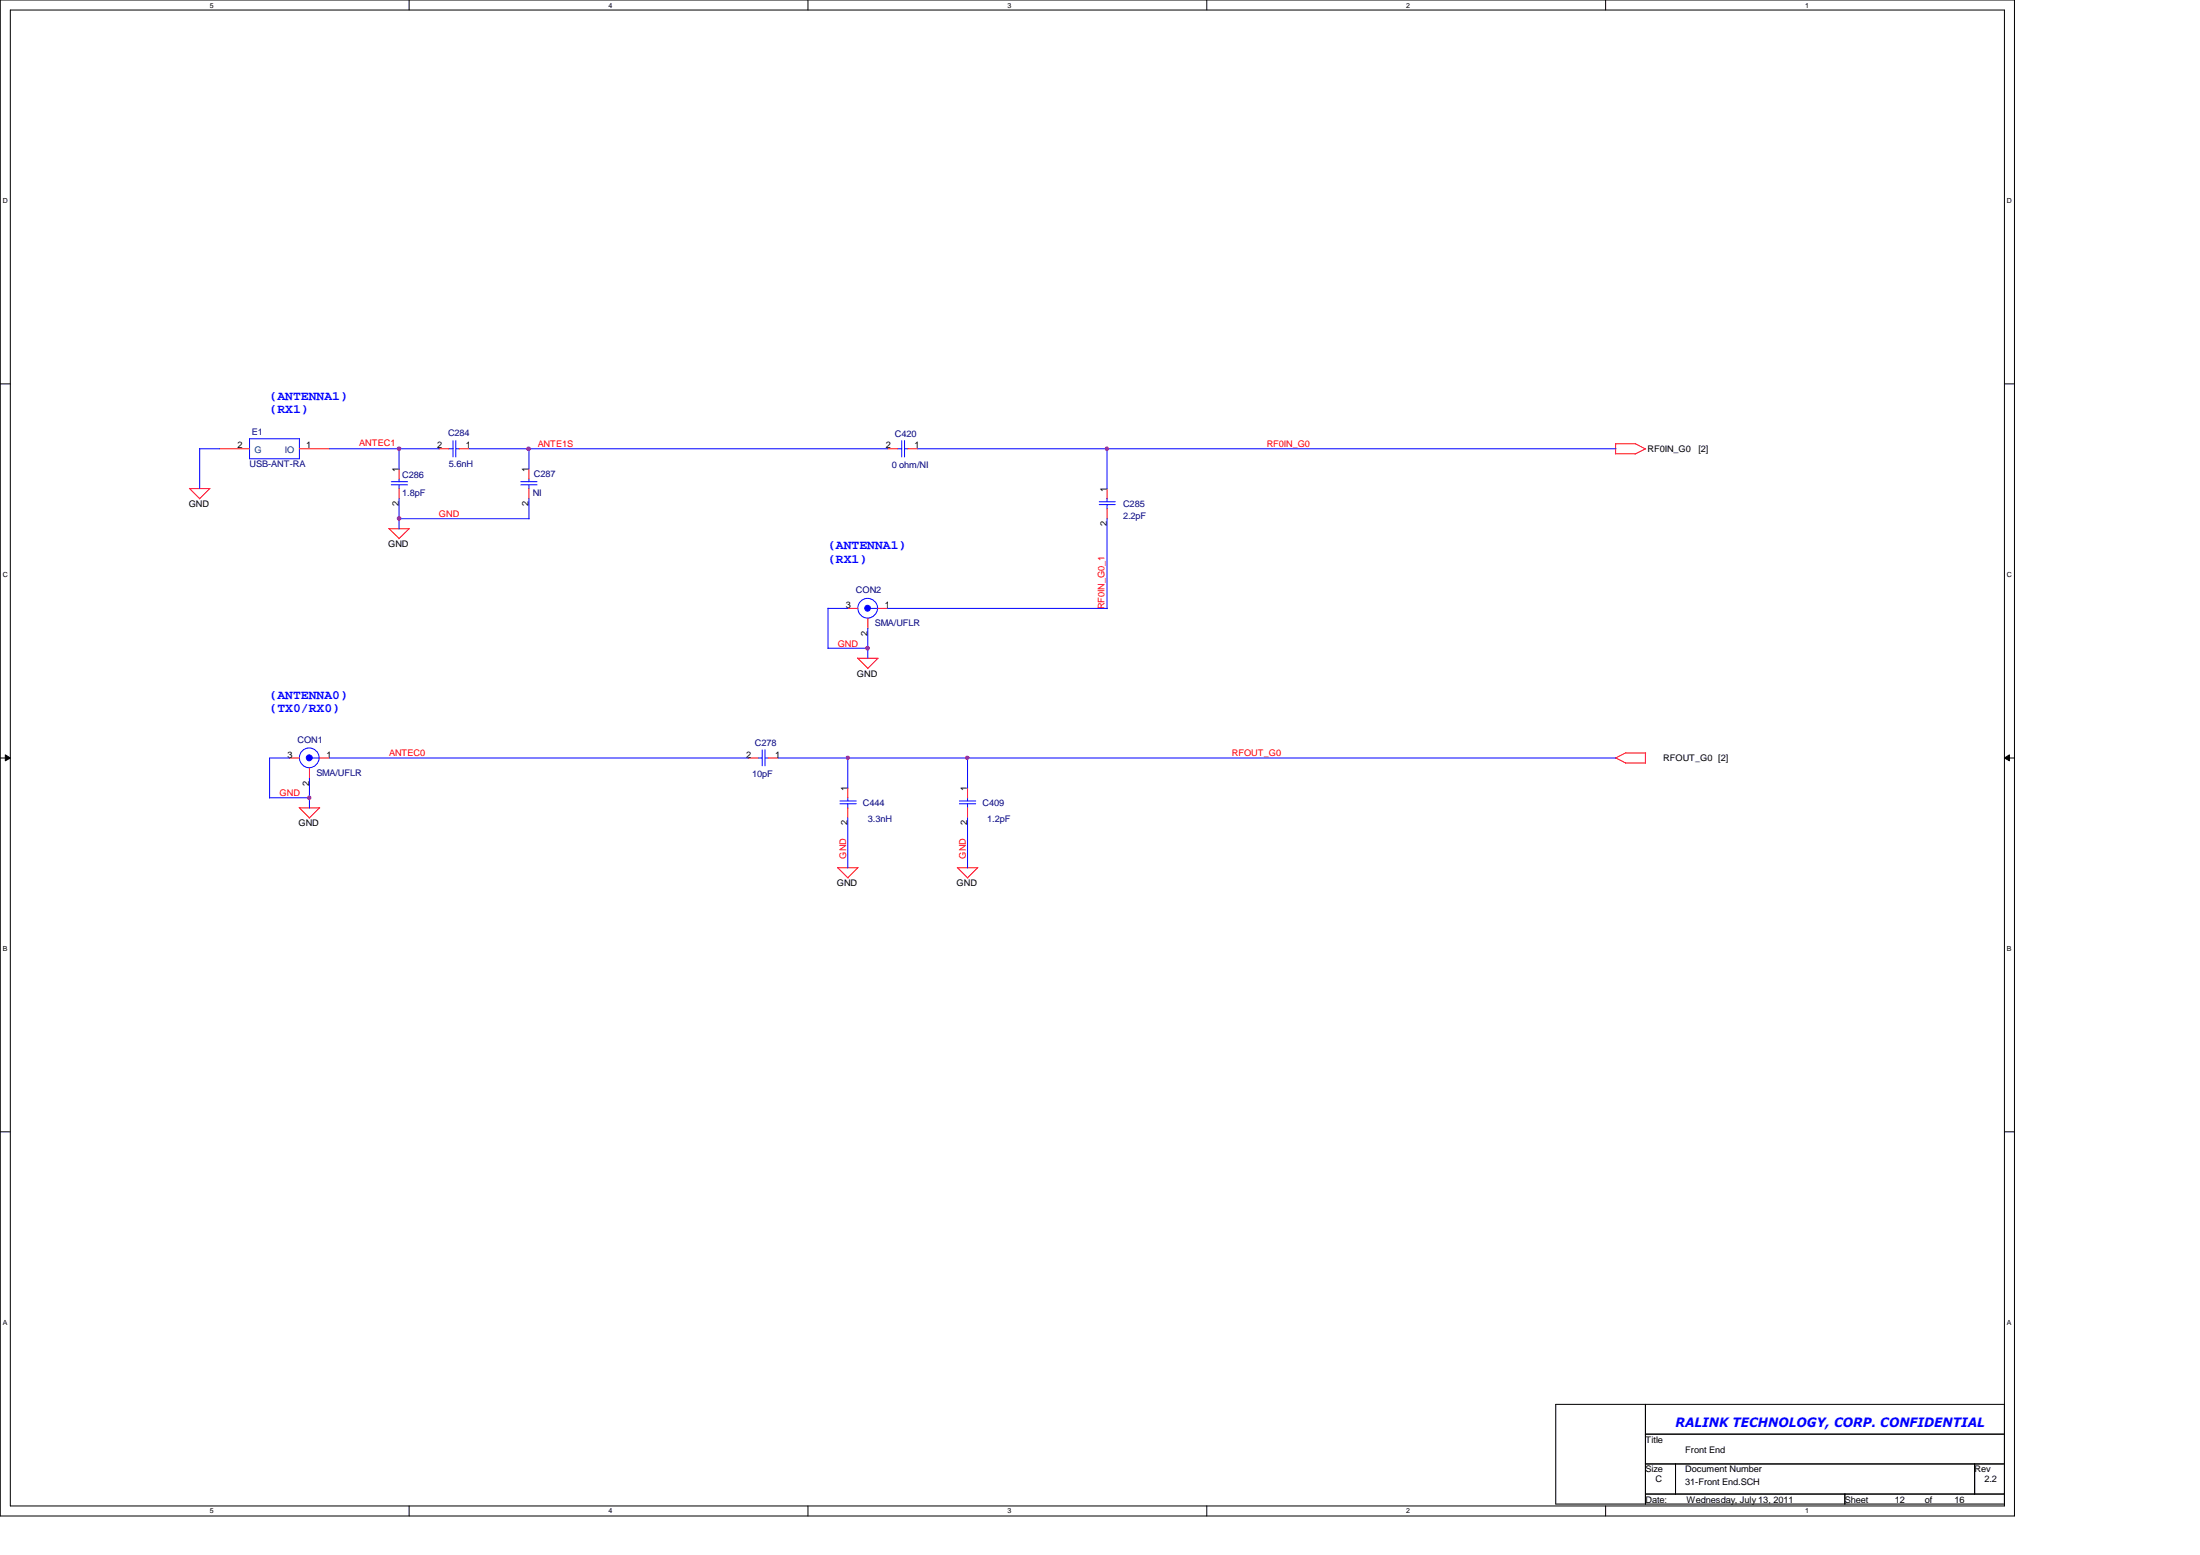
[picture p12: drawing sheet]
<svg xmlns="http://www.w3.org/2000/svg" width="297mm" height="210mm" viewBox="0 0 297 210" stroke-linecap="round" stroke-linejoin="round" font-family="sans-serif">
<path d="M0 0h272v204.6h-272zM1.4 1.4h269.2v201.9h-269.2z" fill="none" stroke="#000" stroke-width=".14"/>
<g fill="#fff">
<path d="M28.3 .2h.5v1h-.5z"/>
<path d="M28.3 203.5h.5v1h-.5z"/>
</g>
<path d="M55.2 0v1.4M55.2 203.3v1.3" fill="none" stroke="#000" stroke-width=".14"/>
<g fill="#fff">
<path d="M82.2 .2h.5v1h-.5z"/>
<path d="M82.2 203.5h.5v1h-.5z"/>
</g>
<path d="M109.1 0v1.4M109.1 203.3v1.3" fill="none" stroke="#000" stroke-width=".14"/>
<g fill="#fff">
<path d="M136 .2h.5v1h-.5z"/>
<path d="M136 203.5h.5v1h-.5z"/>
</g>
<path d="M162.9 0v1.4M162.9 203.3v1.3" fill="none" stroke="#000" stroke-width=".14"/>
<g fill="#fff">
<path d="M189.9 .2h.5v1h-.5z"/>
<path d="M189.9 203.5h.5v1h-.5z"/>
</g>
<path d="M216.8 0v1.4M216.8 203.3v1.3" fill="none" stroke="#000" stroke-width=".14"/>
<g fill="#fff">
<path d="M243.7 .2h.5v1h-.5z"/>
<path d="M243.7 203.5h.5v1h-.5z"/>
<path d="M.4 26.6h.7v1h-.7z"/>
<path d="M271 26.6h.6v1h-.6z"/>
<path d="M.4 77h.7v1.1h-.7z"/>
<path d="M271 77h.6v1.1h-.6z"/>
</g>
<path d="M0 51.8h1.4M270.6 51.8h1.4" fill="none" stroke="#000" stroke-width=".14"/>
<g fill="#fff">
<path d="M.4 127.6h.6v1h-.6z"/>
<path d="M271 127.6h.6v1h-.6z"/>
</g>
<path d="M0 102.3h1.4M.7 101.9l.7 .4-.7 .4zM270.6 102.3l.7-.4v.8zM270.6 102.3h1.4" fill="none" stroke="#000" stroke-width=".14"/>
<path d="M.7 101.9l.7 .4-.7 .4zM270.6 102.3l.7-.4v.8z" fill="#000"/>
<g fill="#fff">
<path d="M.4 178h.6v1.1h-.6z"/>
<path d="M271 178h.6v1.1h-.6z"/>
</g>
<path d="M0 152.8h1.4M270.6 152.8h1.4M210.1 189.6h60.5v13.4h-60.5zM222.2 193.6h48.4M222.2 189.6v13.4M222.2 197.6h48.4M226.2 197.6v4.1M266.6 197.6v4.1M222.2 201.7h48.4M249.1 201.7v1.3" fill="none" stroke="#000" stroke-width=".14"/>
<g fill="none" stroke="#f00" stroke-width=".14">
<path d="M25.6 65.9l1.4 1.4M25.6 66h2.8M28.3 66l-1.4 1.4M52.5 71.3l1.4 1.4M52.5 71.4h2.8M55.2 71.4l-1.4 1.3M115.8 88.8l1.4 1.4M115.8 88.9h2.8M118.5 88.9l-1.4 1.4M40.4 109l1.4 1.4M40.4 109.1h2.8M43.1 109.1l-1.4 1.3"/>
<path d="M113.1 117.1h2.7M113.1 117.1l1.4 1.4M115.9 117.1l-1.4 1.4M129.2 117.1h2.8M129.3 117.1l1.4 1.4M130.6 106.3v1.4M130.6 109.1v1.3M132 117.1l-1.4 1.4"/>
</g>
<path d="M129.5 108.1h2.2M129.5 108.5h2.2M130.6 107.7v.4M130.6 108.5v.6" fill="none" stroke="#00f" stroke-width=".14"/>
<circle cx="41.8" cy="102.3" r=".4" fill="#00f"/>
<g fill="none" stroke="#00f" stroke-width=".14">
<path d="M52.8 65h2.2M52.8 65.4h2.2M53.9 64.6v.4M53.9 65.4v.6M42.2 102.3h.9M113.4 108.1h2.2M113.4 108.5h2.2M114.5 107.7v.4M114.5 108.5v.6"/>
<circle cx="41.8" cy="102.3" r=".4"/>
<circle cx="41.8" cy="102.3" r="1.33"/>
</g>
<path d="M53.9 63.3v1.3M53.9 66v1.3M39.1 102.3h1.3M41.8 103.7v1.3M43.1 102.3h1.4M114.5 106.3v1.4M114.5 109.1v1.3" fill="none" stroke="#f00" stroke-width=".14"/>
<circle cx="117.1" cy="82.1" r=".39" fill="#00f"/>
<g fill="none" stroke="#00f" stroke-width=".14">
<path d="M33.7 59.2h6.7v2.7h-6.7zM61.2 59.5v2.2M61.5 59.5v2.2M121.7 59.5v2.2M122.1 59.5v2.2M26.9 60.6h2.8M27 60.5v5.5M44.5 60.6h14.8M53.9 70h17.6M53.9 60.6v2.7M53.9 67.3v4.1M60.6 60.6h.6"/>
<path d="M61.5 60.6h.5M63.3 60.6h56.6M70.3 65h2.2M70.3 65.4h2.2M71.4 60.6v2.7M71.4 64.6v.4M71.4 65.4v.6M71.4 67.3v2.8M121.2 60.6h.5M122.1 60.6h.5M123.9 60.6h94.3M148.4 67.7h2.2"/>
<path d="M148.4 68.1h2.2M149.5 60.6v5.4M149.5 67.3v.4M149.5 68.1v.6M149.5 70v12.2M111.8 82.1h2.7M111.8 87.5h5.4M111.8 82.1v5.4M117.2 84.8v4.1M117.5 82.1h1M119.8 82.1h29.7M36.4 107.7h5.4"/>
<path d="M39.1 102.3h-2.7v5.4M41.8 105v4.1M44.5 102.3h56.5M102.3 102.3h.6M102.9 101.2v2.2M103.3 101.2v2.2M103.3 102.3h.5M105.1 102.3h113.1M114.5 102.3v4.1M114.5 110.4v6.8M130.6 102.3v4.1M130.6 110.4v6.8"/>
<circle cx="117.1" cy="82.1" r=".39"/>
<circle cx="117.2" cy="82.1" r="1.33"/>
</g>
<g fill="none" stroke="#f00" stroke-width=".14">
<path d="M218.1 59.9h2.7M218.1 59.9v1.4M220.8 59.9l1.4 .7M29.7 60.6h4M40.4 60.6h4.1M59.3 60.6h1.3M62 60.6h1.3M71.4 63.3v1.3M71.4 66v1.3M119.8 60.6h1.4M122.6 60.6h1.3M149.5 66v1.3"/>
<path d="M149.5 68.7v1.3M218.1 61.3h2.7M222.2 60.6l-1.4 .7M114.5 82.1h1.3M117.2 83.5v1.3M118.5 82.1h1.3M101 102.3h1.4M103.7 102.3h1.4M218.1 102.3l1.4 .7M219.5 103h2.7M219.5 101.6h2.7M219.5 101.6l-1.4 .7"/>
<path d="M222.2 101.6v1.4"/>
</g>
<circle cx="53.9" cy="70" r=".26" fill="#f0f"/>
<circle cx="53.9" cy="70" r=".26" fill="none" stroke="#f0f" stroke-width=".14"/>
<path d="M41.6 107.5l.1-.1 .3 .2-.1 .3h-.2h-.1z" fill-rule="evenodd" fill="#f0f"/>
<path d="M41.6 107.5l.1-.1 .3 .2-.1 .3h-.2h-.1z" fill="none" stroke="#f0f" stroke-width=".14"/>
<path d="M149.3 60.4l.1-.1 .2 .1v.4h-.2h-.1z" fill-rule="evenodd" fill="#f0f"/>
<path d="M149.3 60.4l.1-.1 .2 .1v.4h-.2h-.1z" fill="none" stroke="#f0f" stroke-width=".14"/>
<circle cx="117.1" cy="87.5" r=".26" fill="#f0f"/>
<circle cx="117.1" cy="87.5" r=".26" fill="none" stroke="#f0f" stroke-width=".14"/>
<circle cx="71.4" cy="60.6" r=".26" fill="#f0f"/>
<circle cx="71.4" cy="60.6" r=".26" fill="none" stroke="#f0f" stroke-width=".14"/>
<circle cx="53.9" cy="60.6" r=".26" fill="#f0f"/>
<circle cx="53.9" cy="60.6" r=".26" fill="none" stroke="#f0f" stroke-width=".14"/>
<circle cx="130.6" cy="102.3" r=".25" fill="#f0f"/>
<circle cx="130.6" cy="102.3" r=".25" fill="none" stroke="#f0f" stroke-width=".14"/>
<circle cx="114.5" cy="102.3" r=".25" fill="#f0f"/>
<circle cx="114.5" cy="102.3" r=".25" fill="none" stroke="#f0f" stroke-width=".14"/>
<g font-size="1.7" fill="#00f">
<text x="36.4" y="54">(ANTENNA1)</text>
<text x="36.4" y="55.8">(RX1)</text>
<text x="111.8" y="74.2">(ANTENNA1)</text>
<text x="111.8" y="75.9">(RX1)</text>
<text x="36.4" y="94.4">(ANTENNA0)</text>
<text x="36.4" y="96.1">(TX0/RX0)</text>
<text x="226.2" y="192.6">RALINK TECHNOLOGY, CORP. CONFIDENTIAL</text>
</g>
<g font-size="1.2" fill="#000080">
<text x="34" y="58.8">E1</text>
<text x="60.5" y="58.9">C284</text>
<text x="120.8" y="59.1">C420</text>
<text x="33.7" y="63.1">USB-ANT-RA</text>
<text x="54.3" y="64.6">C286</text>
<text x="60.6" y="63.1">5.6nH</text>
<text x="72.1" y="64.4">C287</text>
<text x="120.4" y="63.2">0 ohm/NI</text>
<text x="54.3" y="67">1.8pF</text>
<text x="71.9" y="67">NI</text>
<text x="151.6" y="68.5">C285</text>
<text x="151.6" y="70.1">2.2pF</text>
<text x="115.6" y="80.1">CON2</text>
<text x="118.1" y="84.5">SMA/UFLR</text>
<text x="40.2" y="100.2">CON1</text>
<text x="101.9" y="100.8">C278</text>
<text x="42.7" y="104.7">SMA/UFLR</text>
<text x="101.6" y="104.9">10pF</text>
<text x="116.5" y="108.8">C444</text>
<text x="117.2" y="111">3.3nH</text>
<text x="132.7" y="108.8">C409</text>
<text x="133.3" y="111">1.2pF</text>
</g>
<g font-size="1.2">
<text x="32.1" y="60.5">2</text>
<text x="41.4" y="60.5">1</text>
<text x="53.8" y="63.7" transform="rotate(-90 53.8 63.7)">1</text>
<text x="59" y="60.5">2</text>
<text x="62.9" y="60.5">1</text>
<text x="71.4" y="63.7" transform="rotate(-90 71.4 63.7)">1</text>
<text x="119.6" y="60.5">2</text>
<text x="123.5" y="60.5">1</text>
<text x="222.5" y="61">RF0IN_G0</text>
<text x="229.3" y="61">[2]</text>
<text x="25.5" y="68.5">GND</text>
<text x="53.8" y="68.3" transform="rotate(-90 53.8 68.3)">2</text>
<text x="71.4" y="68.3" transform="rotate(-90 71.4 68.3)">2</text>
<text x="149.4" y="71" transform="rotate(-90 149.4 71)">2</text>
<text x="149.4" y="66.4" transform="rotate(-90 149.4 66.4)">1</text>
<text x="52.4" y="73.8">GND</text>
<text x="114.2" y="82.1">3</text>
<text x="119.5" y="82.1">1</text>
<text x="117.1" y="85.9" transform="rotate(-90 117.1 85.9)">2</text>
<text x="115.7" y="91.4">GND</text>
<text x="38.8" y="102.3">3</text>
<text x="41.7" y="106" transform="rotate(-90 41.7 106)">2</text>
<text x="44.1" y="102.3">1</text>
<text x="100.8" y="102.3">2</text>
<text x="104.6" y="102.3">1</text>
<text x="114.4" y="106.8" transform="rotate(-90 114.4 106.8)">1</text>
<text x="130.6" y="106.8" transform="rotate(-90 130.6 106.8)">1</text>
<text x="224.6" y="102.8">RFOUT_G0 [2]</text>
<text x="40.3" y="111.5">GND</text>
<text x="114.4" y="111.4" transform="rotate(-90 114.4 111.4)">2</text>
<text x="130.6" y="111.4" transform="rotate(-90 130.6 111.4)">2</text>
<text x="113" y="119.6">GND</text>
<text x="129.2" y="119.6">GND</text>
<text x="222.2" y="194.7">Title</text>
<text x="227.5" y="196.1">Front End</text>
<text x="222.2" y="198.8">Size</text>
<text x="222.2" y="202.8">Date:</text>
<text x="223.5" y="200.1">C</text>
<text x="227.5" y="198.8">Document Number</text>
<text x="227.5" y="200.4">31-Front End.SCH</text>
<text x="227.7" y="202.8">Wednesday, July 13, 2011</text>
<text x="249.1" y="202.8">Sheet</text>
<text x="255.8" y="202.8">12</text>
<text x="259.9" y="202.8">of</text>
<text x="263.9" y="202.8">16</text>
<text x="266.6" y="198.8">Rev</text>
<text x="267.9" y="200.1">2.2</text>
</g>
<g font-size="1.2" fill="#004080">
<text x="34.4" y="61.2">G</text>
<text x="38.5" y="61.2">IO</text>
</g>
<g font-size="1.2" fill="#f00">
<text x="48.5" y="60.2">ANTEC1</text>
<text x="72.6" y="60.4">ANTE1S</text>
<text x="171" y="60.4">RF0IN_G0</text>
<text x="59.3" y="69.8">GND</text>
<text x="149.1" y="82.3" transform="rotate(-90 149.1 82.3)">RF0IN_G0_1</text>
<text x="113.1" y="87.3">GND</text>
<text x="37.8" y="107.5">GND</text>
<text x="52.5" y="102.1">ANTEC0</text>
<text x="166.3" y="102.1">RFOUT_G0</text>
<text x="114.3" y="115.9" transform="rotate(-90 114.3 115.9)">GND</text>
<text x="130.4" y="115.9" transform="rotate(-90 130.4 115.9)">GND</text>
</g>
<g font-size=".9">
<text x="28.3" y="1">5</text>
<text x="82.2" y="1">4</text>
<text x="136" y="1">3</text>
<text x="189.9" y="1">2</text>
<text x="243.7" y="1">1</text>
<text x=".4" y="27.4">D</text>
<text x="271" y="27.4">D</text>
<text x=".4" y="77.9">C</text>
<text x="271" y="77.9">C</text>
<text x=".4" y="128.4">B</text>
<text x="271" y="128.4">B</text>
<text x=".4" y="178.9">A</text>
<text x="271" y="178.9">A</text>
<text x="28.3" y="204.3">5</text>
<text x="82.2" y="204.3">4</text>
<text x="136" y="204.3">3</text>
<text x="189.9" y="204.3">2</text>
<text x="243.7" y="204.3">1</text>
</g>
</svg>
